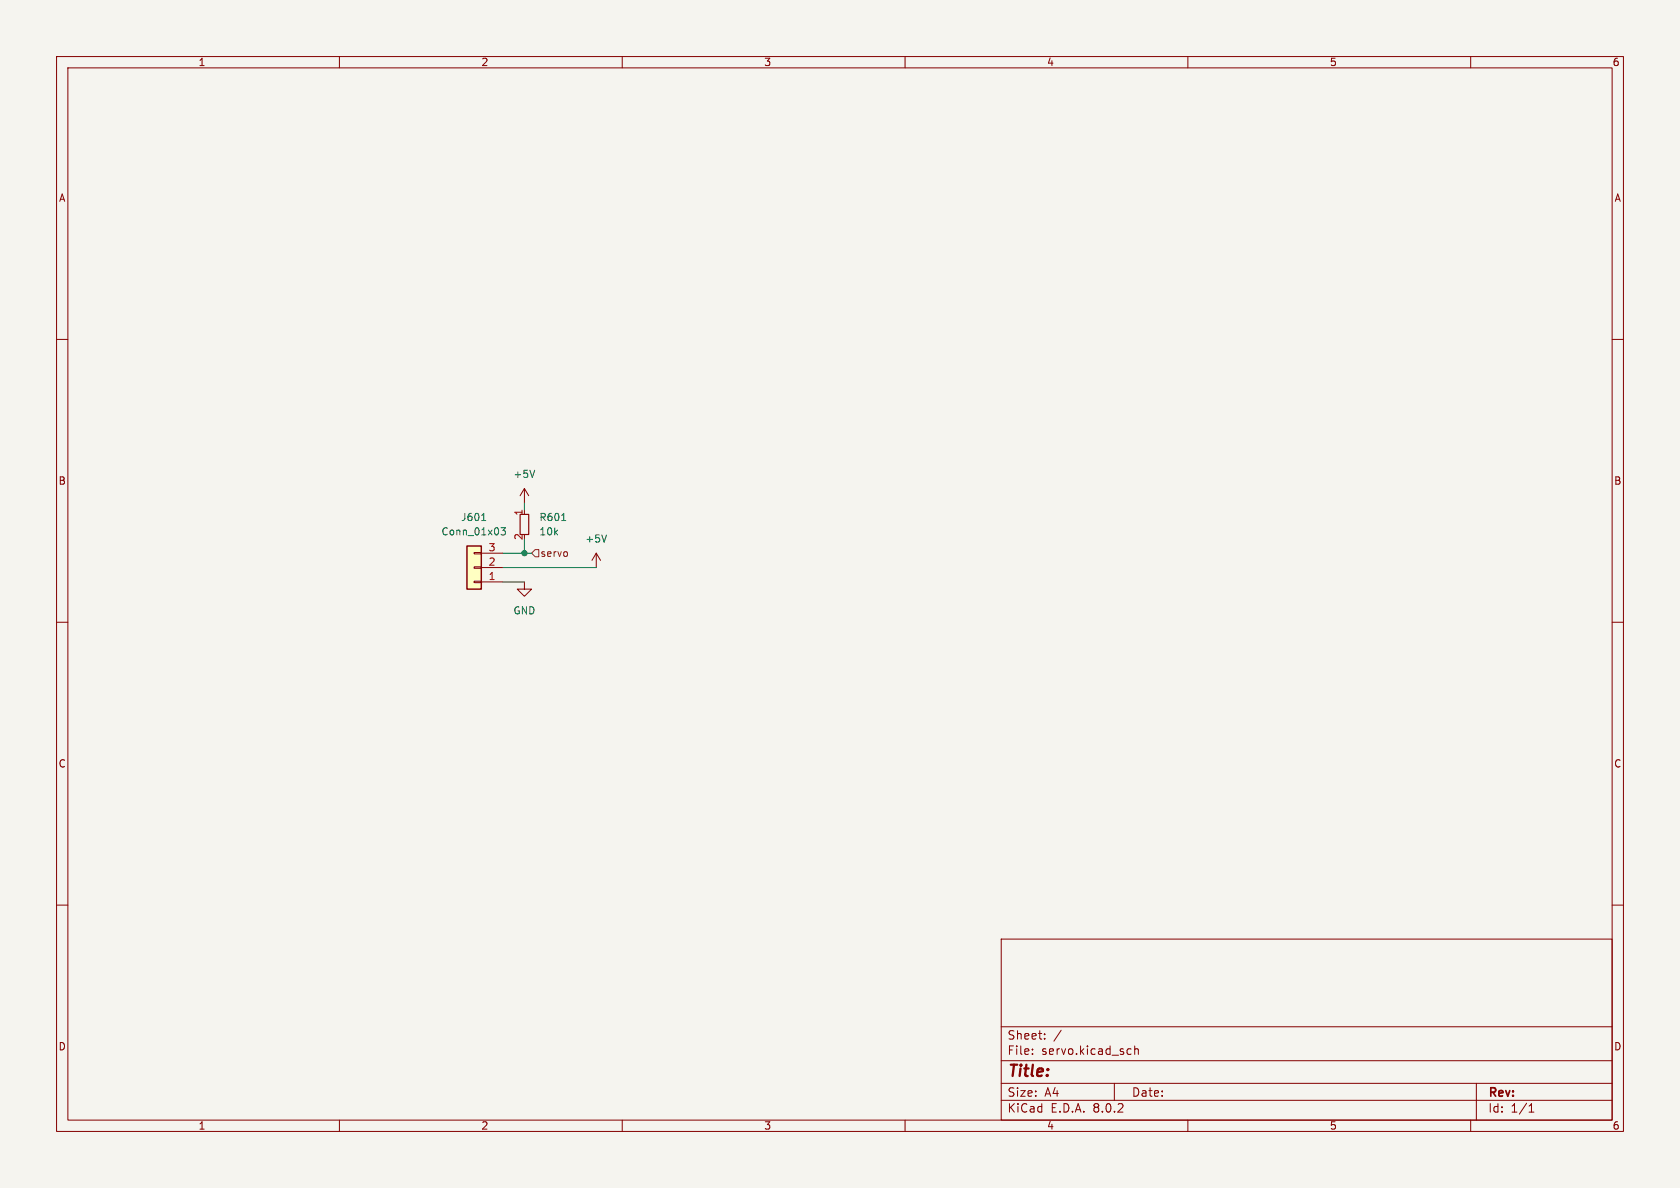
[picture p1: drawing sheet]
(kicad_sch (version 20230121) (generator eeschema)

 (paper "A4")

 (lib_symbols
  (symbol "Connector_Generic:Conn_01x03" (pin_names (offset 1.016) hide) (in_bom yes) (on_board yes)
   (property "Reference" "J" (at 0 5.08 0) (effects (font (size 1.27 1.27))))
   (property "Value" "Conn_01x03" (at 0 -5.08 0) (effects (font (size 1.27 1.27))))
   (property "Footprint" "" (at 0 0 0) (effects (font (size 1.27 1.27)) hide))
   (property "Datasheet" "~" (at 0 0 0) (effects (font (size 1.27 1.27)) hide))
   (symbol "Conn_01x03_1_1"
    (rectangle (start -1.27 -2.413) (end 0 -2.667) (stroke (width 0.1524) (type default)) (fill (type none)))
    (rectangle (start -1.27 0.127) (end 0 -0.127) (stroke (width 0.1524) (type default)) (fill (type none)))
    (rectangle (start -1.27 2.667) (end 0 2.413) (stroke (width 0.1524) (type default)) (fill (type none)))
    (rectangle (start -1.27 3.81) (end 1.27 -3.81) (stroke (width 0.254) (type default)) (fill (type background)))
    (pin passive line (at -5.08 2.54 0) (length 3.81) (name "Pin_1" (effects (font (size 1.27 1.27)))) (number "1" (effects (font (size 1.27 1.27)))))
    (pin passive line (at -5.08 0 0) (length 3.81) (name "Pin_2" (effects (font (size 1.27 1.27)))) (number "2" (effects (font (size 1.27 1.27)))))
    (pin passive line (at -5.08 -2.54 0) (length 3.81) (name "Pin_3" (effects (font (size 1.27 1.27)))) (number "3" (effects (font (size 1.27 1.27)))))))
  (symbol "power:+5V" (power) (pin_names (offset 0)) (in_bom yes) (on_board yes)
   (property "Reference" "#PWR" (at 0 -3.81 0) (effects (font (size 1.27 1.27)) hide))
   (property "Value" "+5V" (at 0 3.556 0) (effects (font (size 1.27 1.27))))
   (property "Footprint" "" (at 0 0 0) (effects (font (size 1.27 1.27)) hide))
   (property "Datasheet" "" (at 0 0 0) (effects (font (size 1.27 1.27)) hide))
   (symbol "+5V_0_1"
    (polyline (pts (xy -0.762 1.27) (xy 0 2.54)) (stroke (width 0) (type default)) (fill (type none)))
    (polyline (pts (xy 0 0) (xy 0 2.54)) (stroke (width 0) (type default)) (fill (type none)))
    (polyline (pts (xy 0 2.54) (xy 0.762 1.27)) (stroke (width 0) (type default)) (fill (type none))))
   (symbol "+5V_1_1"
    (pin power_in line (at 0 0 90) (length 0) hide (name "+5V" (effects (font (size 1.27 1.27)))) (number "1" (effects (font (size 1.27 1.27)))))))
  (symbol "power:GND" (power) (pin_names (offset 0)) (in_bom yes) (on_board yes)
   (property "Reference" "#PWR" (at 0 -6.35 0) (effects (font (size 1.27 1.27)) hide))
   (property "Value" "GND" (at 0 -3.81 0) (effects (font (size 1.27 1.27))))
   (property "Footprint" "" (at 0 0 0) (effects (font (size 1.27 1.27)) hide))
   (property "Datasheet" "" (at 0 0 0) (effects (font (size 1.27 1.27)) hide))
   (symbol "GND_0_1"
    (polyline (pts (xy 0 0) (xy 0 -1.27) (xy 1.27 -1.27) (xy 0 -2.54) (xy -1.27 -1.27) (xy 0 -1.27)) (stroke (width 0) (type default)) (fill (type none))))
   (symbol "GND_1_1"
    (pin power_in line (at 0 0 270) (length 0) hide (name "GND" (effects (font (size 1.27 1.27)))) (number "1" (effects (font (size 1.27 1.27)))))))
  (symbol "resistors_0603:R_10k_0603" (in_bom yes) (on_board yes)
   (property "Reference" "R" (at 1.27 2.54 0) (effects (font (size 1.27 1.27))))
   (property "Value" "10k" (at 2.54 -2.54 0) (effects (font (size 1.27 1.27))))
   (property "Footprint" "custom_kicad_lib_sk:R_0603_smalltext" (at 2.54 2.54 0) (effects (font (size 1.27 1.27)) hide))
   (property "Datasheet" "" (at -2.54 0 0) (effects (font (size 1.27 1.27)) hide))
   (property "JLCPCB Part#" "C25804" (at 0 0 0) (effects (font (size 1.27 1.27)) hide))
   (symbol "R_10k_0603_0_1"
    (rectangle (start -0.762 1.778) (end 0.762 -1.778) (stroke (width 0.2032) (type default)) (fill (type none))))
   (symbol "R_10k_0603_1_1"
    (pin passive line (at 0 2.54 270) (length 0.762) (name "~" (effects (font (size 1.27 1.27)))) (number "1" (effects (font (size 1.27 1.27)))))
    (pin passive line (at 0 -2.54 90) (length 0.762) (name "~" (effects (font (size 1.27 1.27)))) (number "2" (effects (font (size 1.27 1.27))))))))

 (junction (at 92.71 97.79) (diameter 0) (color 0 0 0 0))

 (wire (pts (xy 92.71 88.9) (xy 92.71 90.17)) (stroke (width 0) (type default)))
 (wire (pts (xy 92.71 97.79) (xy 93.98 97.79)) (stroke (width 0) (type default)))
 (wire (pts (xy 88.9 102.87) (xy 92.71 102.87)) (stroke (width 0) (type default)))
 (wire (pts (xy 88.9 100.33) (xy 105.41 100.33)) (stroke (width 0) (type default)))
 (wire (pts (xy 92.71 95.25) (xy 92.71 97.79)) (stroke (width 0) (type default)))
 (wire (pts (xy 88.9 97.79) (xy 92.71 97.79)) (stroke (width 0) (type default)))

 (hierarchical_label "servo" (shape input) (at 93.98 97.79 0) (fields_autoplaced) (effects (font (size 1.27 1.27)) (justify left)))

 (symbol (lib_id "power:+5V") (at 105.41 100.33 0) (unit 1) (in_bom yes) (on_board yes) (dnp no) (fields_autoplaced)
  (property "Reference" "#PWR0603" (at 105.41 104.14 0) (effects (font (size 1.27 1.27)) hide))
  (property "Value" "+5V" (at 105.41 95.25 0) (effects (font (size 1.27 1.27))))
  (property "Footprint" "" (at 105.41 100.33 0) (effects (font (size 1.27 1.27)) hide))
  (property "Datasheet" "" (at 105.41 100.33 0) (effects (font (size 1.27 1.27)) hide)) (pin "1"))

 (symbol (lib_id "power:+5V") (at 92.71 88.9 0) (unit 1) (in_bom yes) (on_board yes) (dnp no) (fields_autoplaced)
  (property "Reference" "#PWR0601" (at 92.71 92.71 0) (effects (font (size 1.27 1.27)) hide))
  (property "Value" "+5V" (at 92.71 83.82 0) (effects (font (size 1.27 1.27))))
  (property "Footprint" "" (at 92.71 88.9 0) (effects (font (size 1.27 1.27)) hide))
  (property "Datasheet" "" (at 92.71 88.9 0) (effects (font (size 1.27 1.27)) hide)) (pin "1"))

 (symbol (lib_id "resistors_0603:R_10k_0603") (at 92.71 92.71 0) (unit 1) (in_bom yes) (on_board yes) (dnp no) (fields_autoplaced)
  (property "Reference" "R601" (at 95.25 91.44 0) (effects (font (size 1.27 1.27)) (justify left)))
  (property "Value" "10k" (at 95.25 93.98 0) (effects (font (size 1.27 1.27)) (justify left)))
  (property "Footprint" "custom_kicad_lib_sk:R_0603_smalltext" (at 95.25 90.17 0) (effects (font (size 1.27 1.27)) hide))
  (property "Datasheet" "" (at 90.17 92.71 0) (effects (font (size 1.27 1.27)) hide))
  (property "JLCPCB Part#" "C25804" (at 92.71 92.71 0) (effects (font (size 1.27 1.27)) hide)) (pin "1") (pin "2"))

 (symbol (lib_id "Connector_Generic:Conn_01x03") (at 83.82 100.33 180) (unit 1) (in_bom yes) (on_board yes) (dnp no) (fields_autoplaced)
  (property "Reference" "J601" (at 83.82 91.44 0) (effects (font (size 1.27 1.27))))
  (property "Value" "Conn_01x03" (at 83.82 93.98 0) (effects (font (size 1.27 1.27))))
  (property "Footprint" "Connector_PinHeader_2.54mm:PinHeader_1x03_P2.54mm_Vertical" (at 83.82 100.33 0) (effects (font (size 1.27 1.27)) hide))
  (property "Datasheet" "~" (at 83.82 100.33 0) (effects (font (size 1.27 1.27)) hide)) (pin "1") (pin "2") (pin "3"))

 (symbol (lib_id "power:GND") (at 92.71 102.87 0) (unit 1) (in_bom yes) (on_board yes) (dnp no) (fields_autoplaced)
  (property "Reference" "#PWR0602" (at 92.71 109.22 0) (effects (font (size 1.27 1.27)) hide))
  (property "Value" "GND" (at 92.71 107.95 0) (effects (font (size 1.27 1.27))))
  (property "Footprint" "" (at 92.71 102.87 0) (effects (font (size 1.27 1.27)) hide))
  (property "Datasheet" "" (at 92.71 102.87 0) (effects (font (size 1.27 1.27)) hide)) (pin "1")))
